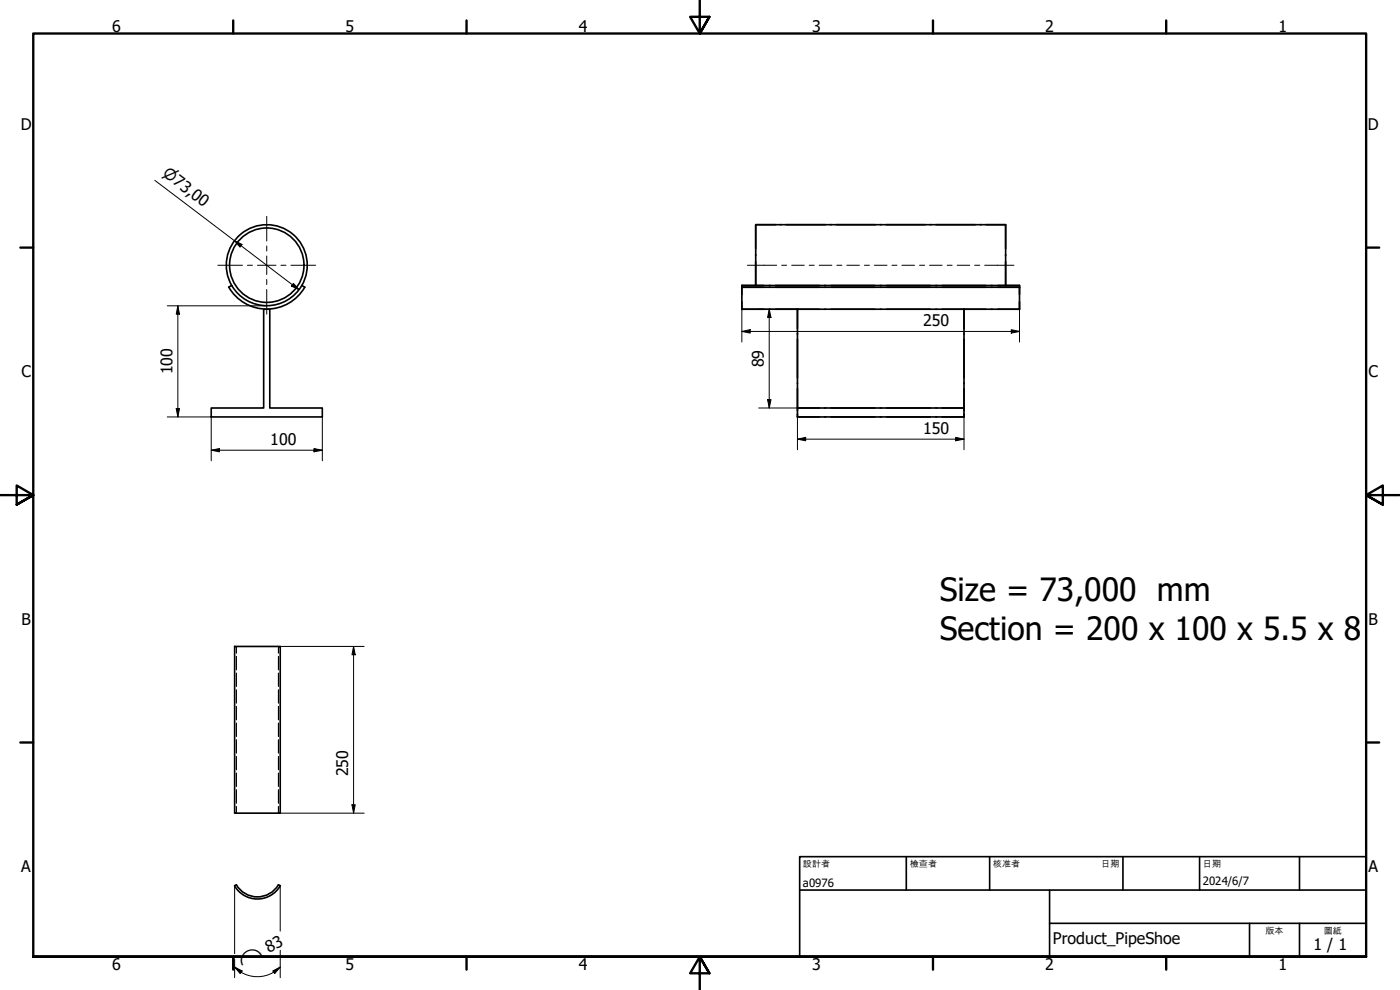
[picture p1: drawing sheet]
<svg xmlns="http://www.w3.org/2000/svg" width="420mm" height="297mm" viewBox="0 0 420 297" stroke-linecap="round" stroke-linejoin="round" font-family="sans-serif">
<g fill="none" stroke="#000" stroke-width=".49">
<path d="M226.8 67.4h75v18.3v-7.2M226.8 67.4v18.3M226.8 67.4h5.9M234.2 67.4h.2M235.9 67.4h11.8M249.2 67.4h.2M250.9 67.4h11.8M264.2 67.4h.2M265.9 67.4h11.8M279.2 67.4h.2M280.9 67.4h11.8M294.2 67.4h.2"/>
<path d="M295.9 67.4h5.9v7.2M301.8 76.4v.3M68.7 86.2a13.2 13.2 0 0 0 22.8 0M69.5 85.7l-.9 .5M69.5 85.6a12.2 12.2 0 0 1 10.6-18.2 12.2 12.2 0 0 1 10.5 18.2M69.5 85.6a12.2 12.2 0 0 0 21.1 0M79.1 92.8h1.9v29.6h15.7v2.7h-33.3v-2.7h15.7zM90.6 85.7l.9 .5M222.6 85.7v7.1M222.6 85.7h83.4v.5h-6.6M222.6 86v2.4M222.6 92.8h23.3"/>
<path d="M222.6 85.7v.1M222.6 90.6v2.2M222.6 85.7h6.6M229.2 86.2h-6.6h83.4v6.6M230.9 86.2h.2M230.9 85.7h.2M232.8 86.2h13.1M232.8 85.7h13.1M239.3 92.8v32.3M239.3 92.8h50v29.6h-50h6.6M239.3 92.8v5.8M247.5 92.8h.3"/>
<path d="M247.5 86.2h.3M247.5 85.7h.3M249.4 92.8h13.1M249.4 86.2h13.1M249.4 85.7h13.1M264.2 92.8h.2M264.2 86.2h.2M264.2 85.7h.2M266.1 92.8h13.1M266.1 86.2h13.1M266.1 85.7h13.1M280.8 92.8h.3"/>
<path d="M280.8 86.2h.3M280.8 85.7h.3M282.8 92.8h23.2M282.8 86.2h13.1M282.8 85.7h13.1M289.3 92.8v5.8M297.5 86.2h.3M297.5 85.7h.3M299.4 85.7h6.6v.1M306 86v2.4M306 90.6v2.2M239.3 116.6v6.7"/>
<path d="M239.3 100v.3M239.3 101.8v11.6M239.3 114.9v.2M289.3 100v.3M289.3 101.8v11.6M289.3 114.9v.2M289.3 116.6v6.7M239.3 124.2v.9M239.3 125.1h6.6M247.5 122.4h.3M247.5 125.1h.3M249.4 122.4h13.1"/>
<path d="M249.4 125.1h13.1M264.2 122.4h.2M264.2 125.1h.2M266.1 122.4h13.1M266.1 125.1h13.1M280.8 122.4h.3M280.8 125.1h.3M282.8 122.4h6.5v2.7h-50M289.3 124.2v.9h-6.5M70.4 194h13.7v50h-13.7zM70.9 265.5a7.3 7.3 0 0 0 12.7 0l.5 .3a7.9 7.9 0 0 1-13.7 0M70.9 265.5l-.5 .2"/>
<circle cx="80.1" cy="79.6" r="11.2"/>
</g>
<g fill="none" stroke="#000" stroke-width=".35">
<path d="M70.9 194v2M70.9 197v4M83.6 194v2M83.6 197v4M70.9 202v4M70.9 207v4M70.9 211.9v4.1M70.9 217v4M83.6 202v4M83.6 207v4M83.6 211.9v4.1M83.6 217v4"/>
<path d="M70.9 222v4M70.9 227v4M70.9 232v4M70.9 237v4M83.6 222v4M83.6 227v4M83.6 232v4M83.6 237v4M70.9 242v2M83.6 242v2"/>
</g>
<g fill="none" stroke="#000" stroke-width=".71">
<path d="M70 6.1v4M140 6.1v4M210 0v10.1l-2.9-5.1h5.8l-2.9 5.1 2.9-5.1M280 6.1v4M350 6.1v4M6.1 74.3h3.9M410 74.3h3.9M0 148.6h10l-5-2.9v5.7l5-2.8-5 2.8M420 148.6h-10l5-2.9v5.7l-5-2.8 5 2.8M6.1 222.8h3.9M410 222.8h3.9M10 287.1v-277h400v277h-400h400"/>
<path d="M70 287.1v3.8M140 287.1v3.8M212.9 292l-2.9-4.9 2.9 4.9h-5.8l2.9-4.9v9.9M280 287.1v3.8M350 287.1v3.8"/>
</g>
<path d="M240 257h170v30.1h-170zM272 257v10.1M297 257v10.1M337 257v10.1M360 257v10.1M390 257v10.1M240 267.1h170M315 277h95M315 267.1v20M375 277v10.1M390 277v10.1" fill="none" stroke="#000" stroke-width=".49"/>
<g fill="none" stroke="#000" stroke-width=".3">
<path d="M46.5 54.1l43.2 32.8M70.3 72.2l2.3 1.1-.6 .9zM50.2 91.8h29.7M53.4 91.8l.5 2.5h-1zM53.4 91.8v33.3M88.1 85l1.6 1.9-2.2-1.1zM222.6 99.4l2.5-.5v1zM222.6 99.4h83.4M222.6 92.8v9.8M227.7 92.8h11.6M230.9 92.8l.5 2.4h-1zM230.9 92.8v29.6"/>
<path d="M303.5 98.9l2.5 .5-2.5 .5zM306 92.8v9.8M230.4 119.9h1l-.5 2.5zM50.2 125.1h13.2v13.2M52.9 122.6h1l-.5 2.5zM63.4 135.1l2.5-.5v1zM63.4 135.1h33.3M94.2 134.6l2.5 .5-2.5 .5zM96.7 125.1v13.2M227.7 122.4h11.6M239.3 131.8l2.5-.6v1.1zM239.3 131.8h50"/>
<path d="M239.3 125.1v9.8M286.8 131.2l2.5 .6-2.5 .5zM289.3 125.1v9.8M84.1 194h25.2M106.1 194l.5 2.5h-1zM106.1 194v50M84.1 244h25.2M105.6 241.5h1l-.5 2.5zM70.4 265.7v20.4M84.1 265.7v13.7M70.4 290.2l2.3 1.1-.6 .8zM70.4 290.2a9.5 9.5 0 0 0 13.7 0"/>
<path d="M70.4 287.7v5.6M81.8 291.3l2.3-1.1-1.7 1.9zM84.1 285.1v8.2"/>
</g>
<g fill="#000">
<path d="M70.3 72.2l2.3 1.1-.6 .9zM53.4 91.8l.5 2.5h-1zM88.1 85l1.6 1.9-2.2-1.1zM222.6 99.4l2.5-.5v1zM230.9 92.8l.5 2.4h-1zM303.5 98.9l2.5 .5-2.5 .5zM230.4 119.9h1l-.5 2.5zM52.9 122.6h1l-.5 2.5zM63.4 135.1l2.5-.5v1zM94.2 134.6l2.5 .5-2.5 .5zM239.3 131.8l2.5-.6v1.1zM286.8 131.2l2.5 .6-2.5 .5z"/>
<path d="M106.1 194l.5 2.5h-1zM105.6 241.5h1l-.5 2.5zM70.4 290.2l2.3 1.1-.6 .8zM81.8 291.3l2.3-1.1-1.7 1.9z"/>
</g>
<path d="M65.4 79.6h7.4M74.3 79.6h1.5M77.3 79.6h5.5M80 64.9v7.4M80 73.8v1.5M80 76.8v5.6M84.3 79.6h1.5M87.3 79.6h7.4M80 83.9v1.5M80 86.9v7.4" fill="none" stroke="#000" stroke-width=".3"/>
<g fill="none" stroke="#000" stroke-width=".3">
<path d="M224.3 79.6h8.8M234.6 79.6h1.5M237.6 79.6h3.8M242.9 79.6h1.5M245.9 79.6h3.8M251.1 79.6h1.6M254.1 79.6h3.8M259.4 79.6h1.5M262.4 79.6h3.8M267.7 79.6h1.5M270.7 79.6h3.8M276 79.6h1.5"/>
<path d="M279 79.6h3.8M284.3 79.6h1.5M287.3 79.6h3.7M292.5 79.6h1.5M295.5 79.6h8.8"/>
</g>
<g font-size="9.6">
<text x="282" y="180.4">Size = 73,000 mm</text>
<text x="282" y="191.9">Section = 200 x 100 x 5.5 x 8</text>
</g>
<g font-size="4.8">
<text x="33.7" y="9.6">6</text>
<text x="103.7" y="9.6">5</text>
<text x="173.7" y="9.6">4</text>
<text x="243.7" y="9.6">3</text>
<text x="313.7" y="9.6">2</text>
<text x="383.7" y="9.6">1</text>
<text x="6.2" y="38.9">D</text>
<text x="410.5" y="38.9">D</text>
<text x="277" y="97.8">250</text>
<text x="6.4" y="113.2">C</text>
<text x="51.8" y="112.4" transform="rotate(-90 51.8 112.4)">100</text>
<text x="229.3" y="110.2" transform="rotate(-90 229.3 110.2)">89</text>
<text x="410.7" y="113.2">C</text>
<text x="277" y="130.1">150</text>
<text x="81.1" y="133.5">100</text>
<text x="6.4" y="187.4">B</text>
<text x="410.7" y="187.4">B</text>
<text x="104.5" y="232.9" transform="rotate(-90 104.5 232.9)">250</text>
<text x="6.4" y="261.7">A</text>
<text x="410.7" y="261.7">A</text>
<text x="80.6" y="285.9" transform="rotate(-26 80.6 285.9)">83</text>
<text x="316" y="283.4">Product_PipeShoe</text>
<text x="394.2" y="285">1 / 1</text>
<text x="33.7" y="290.9">6</text>
<text x="103.7" y="290.9">5</text>
<text x="173.7" y="290.9">4</text>
<text x="243.7" y="290.9">3</text>
<text x="313.7" y="290.9">2</text>
<text x="383.7" y="290.9">1</text>
</g>
<g font-size="4.6">
<text x="48.5" y="52.6" transform="rotate(37 48.5 52.6)">⌀73,00</text>
<text x="72.4" y="290" transform="rotate(-26 72.4 290)">⌒</text>
</g>
<g font-size="3.4">
<text x="241" y="266">a0976</text>
<text x="361" y="265.5">2024/6/7</text>
</g>
<g font-size="2.7">
<text x="241" y="260.1">設計者</text>
<text x="273" y="260.1">檢查者</text>
<text x="298" y="260.1">核准者</text>
<text x="330.5" y="260.1">日期</text>
<text x="361" y="260.1">日期</text>
<text x="379.8" y="280.1">版本</text>
<text x="397.3" y="280.1">圖紙</text>
</g>
</svg>
